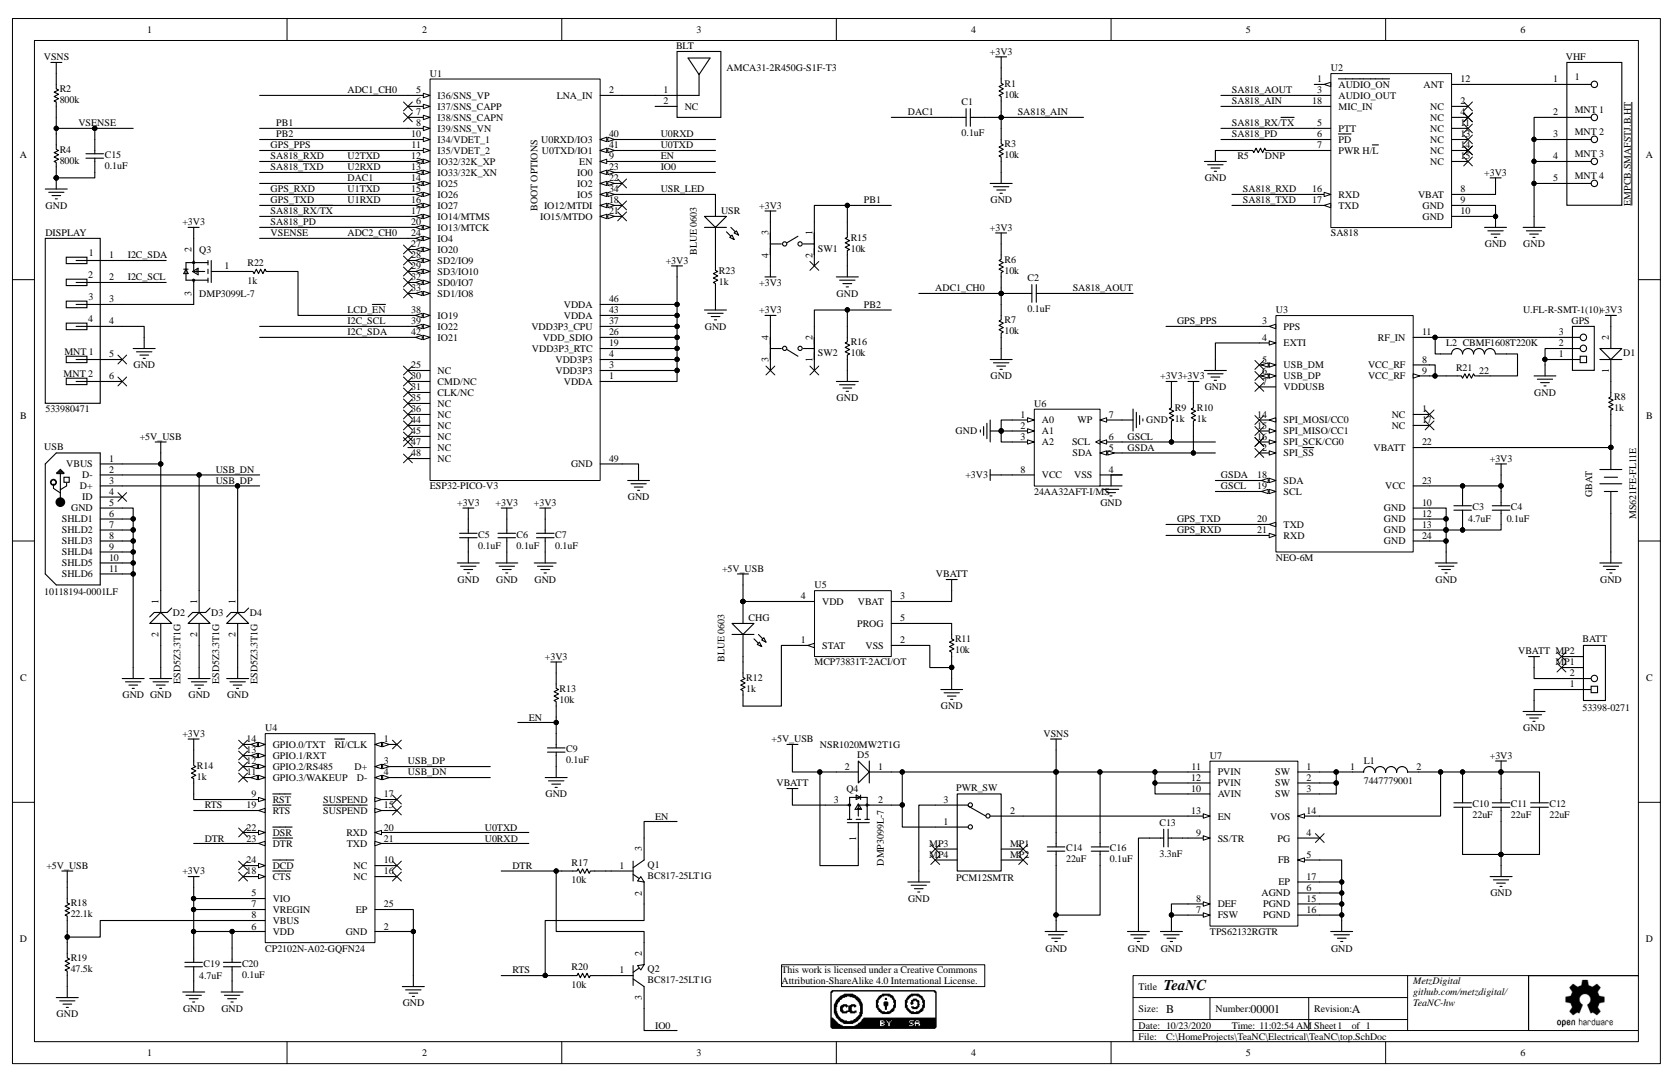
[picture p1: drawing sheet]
# Altium project TeaNC.PrjPcb
1 sheet, 70 parts. Net scope: global (net labels, ports and power ports of the same name join across sheets).
Board file: TeaNC.PcbDoc

## Sheet top.SchDoc: TeaNC
size B; Organization: MetzDigital; Address1: github.com/metzdigital/; Address2: TeaNC-hw; DocumentNumber: 00001; Revision: A; SheetNumber: 1; SheetTotal: 1

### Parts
BATT  53398-0271  [MOLX-53398-0271_V]
BLT  AMCA31-2R450G-S1F-T3  [FP-AMCA31-MFG]
C1  0.1uF  [CAPC0603(1608)100_M]
C2  0.1uF  [CAPC0603(1608)100_M]
C3  4.7uF  [CAPC0603(1608)100_M]
C4  0.1uF  [CAPC0603(1608)100_M]
C5  0.1uF  [CAPC0603(1608)100_M]
C6  0.1uF  [CAPC0603(1608)100_M]
C7  0.1uF  [CAPC0603(1608)100_M]
C9  0.1uF  [CAPC0603(1608)100_M]
C10  22uF  [CAPC1206(3216)190_M]
C11  22uF  [CAPC1206(3216)190_M]
C12  22uF  [CAPC1206(3216)190_M]
C13  3.3nF  [CAPC0603(1608)100_M]
C14  22uF  [CAPC1206(3216)190_M]
C15  0.1uF  [CAPC0603(1608)100_M]
C16  0.1uF  [CAPC0603(1608)100_M]
C19  4.7uF  [CAPC0603(1608)100_M]
C20  0.1uF  [CAPC0603(1608)100_M]
CHG  BLUE 0603  [VISH-TLMX1100-2_V]
D1  NSR1020MW2T1G  [ONSC-SOD-323-2-477-02_V]  (value not drawn)
D2  ESD5Z3.3T1G  [ONSC-SOD-523-2-502-01_V]
D3  ESD5Z3.3T1G  [ONSC-SOD-523-2-502-01_V]
D4  ESD5Z3.3T1G  [ONSC-SOD-523-2-502-01_V]
D5  NSR1020MW2T1G  [ONSC-SOD-323-2-477-02_V]
DISPLAY  533980471  [FP-533980471-MFG]
GBAT  MS621FE-FL11E  [SEIK-MS621FE-FL11E-2_V]
GPS  U.FL-R-SMT-1(10)  [HRS-U.FL-R-SMT-1(10)_V]
L1  7447779001  [WE-PD-M-PB]
L2  CBMF1608T220K  [INDC1608X90X30LL10T20]
PWR_SW  PCM12SMTR  [CKCP-PCM12SMTR_V]
Q1  BC817-25LT1G  [ONSC-SOT-23-3-318-08_V]
Q2  BC817-25LT1G  [ONSC-SOT-23-3-318-08_V]
Q3  DMP3099L-7  [FP-SOT23-MFG]
Q4  DMP3099L-7  [FP-SOT23-MFG]
R1  10k  [RESC1609X55X30LL15T15]
R2  800k  [RESC1609X55X30LL15T15]
R3  10k  [RESC1609X55X30LL15T15]
R4  800k  [RESC1609X55X30LL15T15]
R5  DNP  [RESC1609X55X30LL15T15]
R6  10k  [RESC1609X55X30LL15T15]
R7  10k  [RESC1609X55X30LL15T15]
R8  1k  [RESC1609X55X30LL15T15]
R9  1k  [RESC1609X55X30LL15T15]
R10  1k  [RESC1609X55X30LL15T15]
R11  10k  [RESC1609X55X30LL15T15]
R12  1k  [RESC1609X55X30LL15T15]
R13  10k  [RESC1609X55X30LL15T15]
R14  1k  [RESC1609X55X30LL15T15]
R15  10k  [RESC1609X55X30LL15T15]
R16  10k  [RESC1609X55X30LL15T15]
R17  10k  [RESC1609X55X30LL15T15]
R18  22.1k  [RESC1609X55X30LL15T15]
R19  47.5k  [RESC1609X55X30LL15T15]
R20  10k  [RESC1609X55X30LL15T15]
R21  22  [RESC1609X55X30LL15T15]
R22  1k  [RESC1609X55X30LL15T15]
R23  1k  [RESC1609X55X30LL15T15]
SW1  PTS840 GKP SMTR LFS  [FP-PTS840_GKP_SMTR_LFS-MFG]  (value not drawn)
SW2  PTS840 GKP SMTR LFS  [FP-PTS840_GKP_SMTR_LFS-MFG]  (value not drawn)
U1  ESP32-PICO-V3  [QFN_M 48 POS]
U2  SA818  [SA818]
U3  NEO-6M  [NEO-6M]
U4  CP2102N-A02-GQFN24  [SLAB-QFN-24-2550x2550TP_A_V]
U5  MCP73831T-2ACI/OT  [SOT-23-OT5_M]
U6  24AA32AFT-I/MS  [MSOP-MS8_N]
U7  TPS62132RGTR  [RGT0016C_V]
USB  10118194-0001LF  [FCI-10118194-0001LF-5_V]
USR  BLUE 0603  [VISH-TLMX1100-2_V]
VHF  EMPCB.SMAFSTJ.B.HT  [FP-EMPCB_SMAFSTJ_B_HT-MFG]

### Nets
+3V3: C3.2 C4.2 C5.2 C6.2 C7.2 C10.2 C11.2 C12.2 C19.2 C20.2 D1.2(A) L1.2 Q3.2(SOURCE) R1.2 R6.2 R9.2 R10.2 R13.1 R14.1 SW1.3 SW1.4 SW2.4 U1.1(VDDA) U1.3(VDD3P3) U1.4(VDD3P3) U1.19(VDD3P3_RTC) U1.26(VDD_SDIO) U1.37(VDD3P3_CPU) U1.43(VDDA) U1.46(VDDA) U2.8(VBAT) U3.23(VCC) U4.5(VIO) U4.6(VDD) U4.7(VREGIN) U6.8(VCC) U7.14(VOS)
+5V_USB: CHG.1(A) D2.1(K) D5.2(A) Q4.1(GATE) R18.1 U5.4(VDD) USB.1(VBUS)
GND: BATT.1 C3.1 C4.1 C5.1 C6.1 C7.1 C9.1 C10.1 C11.1 C12.1 C13.1 C14.1 C15.1 C16.1 C19.1 C20.1 D2.2(A) D3.2(A) D4.2(A) DISPLAY.4 GBAT.2(-) GPS.1 GPS.2 PWR_SW.3 R3.1 R4.1 R5.2 R7.1 R11.2 R15.1 R16.1 R19.2 R23.2 U1.49(GND) U2.9(GND) U2.10(GND) U3.4(EXTI) U3.10(GND) U3.12(GND) U3.13(GND) U3.24(GND) U4.2(GND) U4.25(EP) U5.2(VSS) U6.1(A0) U6.2(A1) U6.3(A2) U6.4(VSS) U6.7(WP) U7.5(FB) U7.6(AGND) U7.7(FSW) U7.8(DEF) U7.15(PGND) U7.16(PGND) U7.17(EP) USB.5(GND) USB.6(SHLD1) USB.7(SHLD2) USB.8(SHLD3) USB.9(SHLD4) USB.10(SHLD5) USB.11(SHLD6) VHF.2(MNT_1) VHF.3(MNT_2) VHF.4(MNT_3) VHF.5(MNT_4)
VBATT: BATT.2 Q4.3(DRAIN) U5.3(VBAT)
VSNS: C14.2 C16.2 D5.1(K) PWR_SW.1 Q4.2(SOURCE) R2.2 U7.10(AVIN) U7.11(PVIN) U7.12(PVIN)
ADC1_CH0: C2.1 R6.1 R7.2 U1.5(I36/SNS_VP)
ADC2_CH0: C15.2 R2.1 R4.2 U1.24(IO4)  [also labelled VSENSE]
DAC1: C1.2 U1.14(IO25)
DTR: Q2.2(E) R17.2 U4.23(~{DTR})
EN: C9.2 Q1.3(C) R13.2 U1.9(EN)
GPS_PPS: U1.11(I35/VDET_2) U3.3(PPS)
GPS_RXD: U1.15(IO26) U3.21(RXD)  [also labelled U1TXD]
GPS_TXD: U1.16(IO27) U3.20(TXD)  [also labelled U1RXD]
GSCL: R9.1 U3.19(SCL) U6.6(SCL)
GSDA: R10.1 U3.18(SDA) U6.5(SDA)
I2C_SCL: DISPLAY.2 U1.39(IO22)
I2C_SDA: DISPLAY.1 U1.42(IO21)
IO0: Q2.3(C) U1.23(IO0)
LCD_~{EN}: R22.1 U1.38(IO19)
PB1: R15.2 SW1.1 U1.8(I39/SNS_VN)
PB2: R16.2 SW2.2 U1.10(I34/VDET_1)
RTS: Q1.2(E) R20.2 U4.19(~{RTS})
SA818_AIN: C1.1 R1.1 R3.2 U2.18(MIC_IN)
SA818_AOUT: C2.2 U2.3(AUDIO_OUT)
SA818_PD: U1.20(IO13/MTCK) U2.6(~{PD})
SA818_RX/~{TX}: U1.17(IO14/MTMS) U2.5(PTT)
SA818_RXD: U1.12(IO32/32K_XP) U2.16(RXD)  [also labelled U2TXD]
SA818_TXD: U1.13(IO33/32K_XN) U2.17(TXD)  [also labelled U2RXD]
U0RXD: U1.40(U0RXD/IO3) U4.21(TXD)
U0TXD: U1.41(U0TXD/IO1) U4.20(RXD)
USB_DN: D3.1(K) U4.4(D-) USB.2(D-)
USB_DP: D4.1(K) U4.3(D+) USB.3(D+)
USR_LED: U1.34(IO5) USR.1(A)
NetBLT_1: BLT.1(Feed_Point) U1.2(LNA_IN)
NetC13_2: C13.2 U7.9(SS/TR)
NetCHG_2: CHG.2(K) R12.1
NetD1_1: D1.1(K) R8.2
NetDISPLAY_3: DISPLAY.3 Q3.3(DRAIN)
NetGBAT_1: GBAT.1(+) R8.1 U3.22(VBATT)
NetGPS_3: GPS.3 L2.1 U3.11(RF_IN)
NetL1_1: L1.1 U7.1(SW) U7.2(SW) U7.3(SW)
NetL2_2: L2.2 R21.2
NetPWR_SW_2: PWR_SW.2 U7.13(EN)
NetQ1_1: Q1.1(B) R17.1
NetQ2_1: Q2.1(B) R20.1
NetQ3_1: Q3.1(GATE) R22.2
NetR5_1: R5.1 U2.7(PWR_H/~{L})
NetR11_1: R11.1 U5.5(PROG)
NetR12_2: R12.2 U5.1(STAT)
NetR14_2: R14.2 U4.9(~{RST})
NetR18_2: R18.2 R19.1 U4.8(VBUS)
NetR21_1: R21.1 U3.8(VCC_RF) U3.9(VCC_RF)
NetR23_1: R23.1 USR.2(K)
NetU2_12: U2.12(ANT) VHF.1

Not connected (* = marked no-connect by the designer): BATT MP1* MP2*; BLT 2(NC); DISPLAY 5(MNT_1)* 6(MNT_2)*; PWR_SW MP1* MP2* MP3* MP4*; SW1 2*; SW2 1* 3*; U1 6(I37/SNS_CAPP)* 7(I38/SNS_CAPN)* 18(IO12/MTDI)* 21(IO15/MTDO)* 22(IO2)* 25(NC)* 27(IO20)* 28(SD2/IO9)* 29(SD3/IO10)* 30(CMD/NC)* 31(CLK/NC)* 32(SD0/IO7)* 33(SD1/IO8)* 35(NC)* 36(NC)* 44(NC)* 45(NC)* 47(NC) 48(NC)*; U2 1(~{AUDIO_ON}) 2(NC)* 4(NC)* 11(NC)* 13(NC)* 14(NC)* 15(NC)*; U3 1(NC)* 2(SPI_~{SS})* 5(USB_DM)* 6(USB_DP)* 7(VDDUSB)* 14(SPI_MOSI/CC0)* 15(SPI_MISO/CC1)* 16(SPI_SCK/CG0)* 17(NC)*; U4 1(~{RI}/CLK)* 10(NC)* 11(GPIO.3/WAKEUP)* 12(GPIO.2/RS485)* 13(GPIO.1/RXT)* 14(GPIO.0/TXT)* 15(~{SUSPEND})* 16(NC)* 17(SUSPEND)* 18(~{CTS})* 22(~{DSR})* 24(~{DCD})*; U7 4(PG)*; USB 4(ID)*

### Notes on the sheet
- This work is licensed under a Creative Commons Attribution-ShareAlike 4.0 International License.
